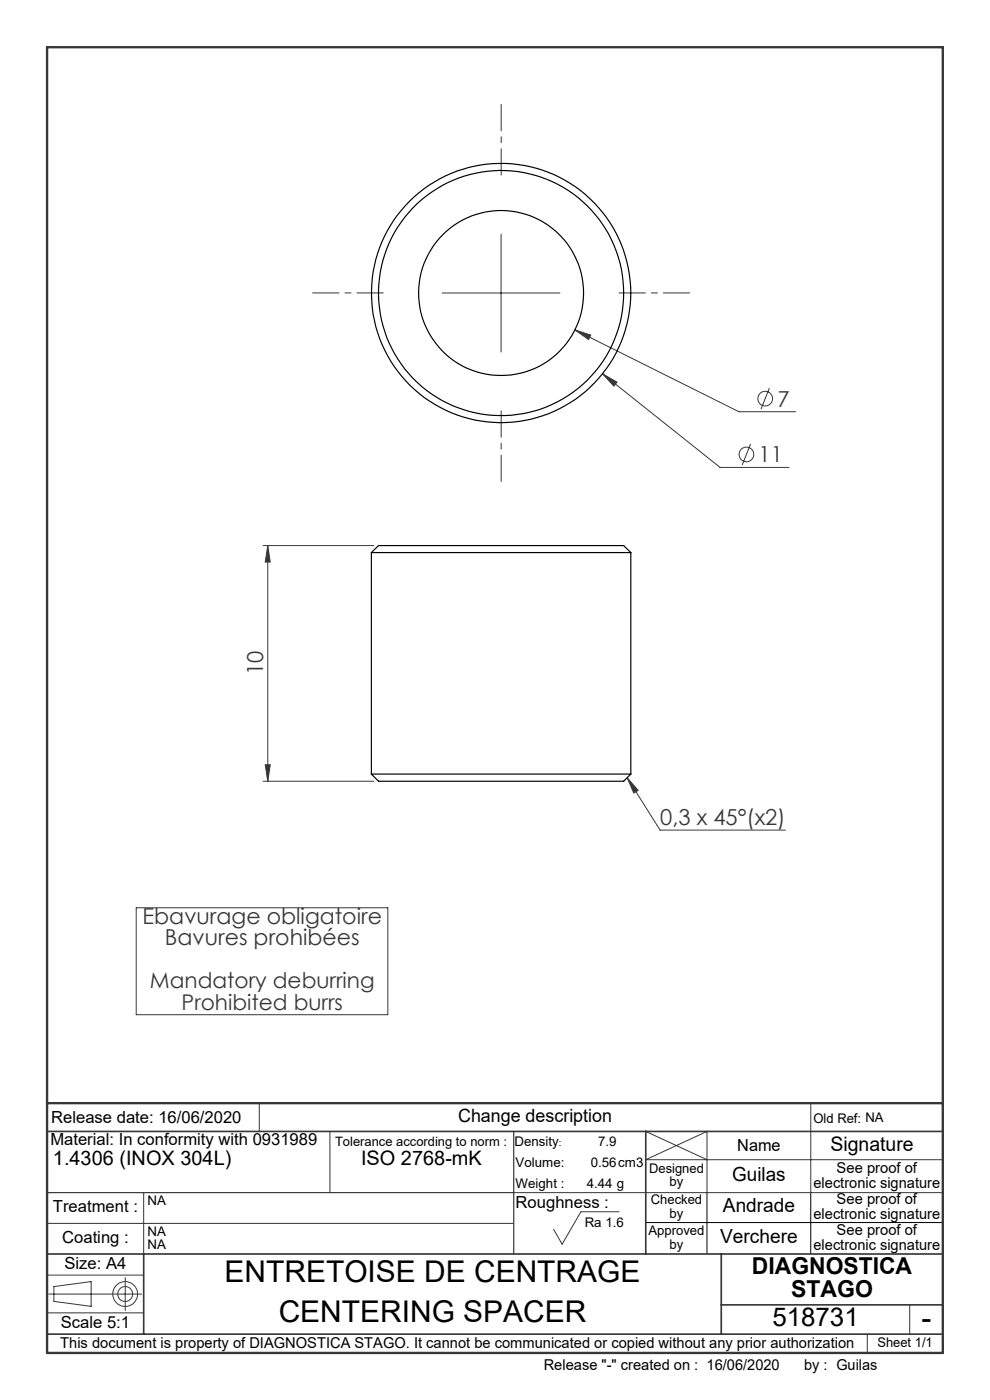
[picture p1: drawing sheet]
<svg xmlns="http://www.w3.org/2000/svg" width="210mm" height="297mm" viewBox="0 0 210 297" stroke-linecap="round" stroke-linejoin="round" font-family="sans-serif">
<g fill="none" stroke="#373737" stroke-width=".21">
<path d="M106.3 49.7v25M93.8 62.2h25M122 70l3.3 1.1-.5 .9zM122 70l34.7 17.3h12.1M127.8 79.3l3.1 1.8-.7 .8zM127.8 79.3l25 19.9h14.6M159.2 94.2l-1.8 4.4M163.2 82.3l-1.8 4.5M55.8 115.7h23.5M56.8 115.7l.5 3.5h-1zM56.8 115.7v50M55.8 165.7h23.5"/>
<path d="M56.3 162.2h1l-.5 3.5zM133 165l2.4 2.7-1 .5zM133 165l7 11.1h26.6M28.9 192.6h53.4v22.7h-53.4zM55 234v6M137.1 239.8l-.1 .2 13 6M172 234v19M10 259.5h99M30.5 253v13M70 240v13M109 253h91M131.3 257.1h-8.1l-4 6.8-1.8-3.1"/>
<path d="M200 246h-63l13-6v13M10 278.5h20.5M10 270.5h20.5M10.3 274.5h19.8M11.4 272.9l7.9-1v5.2l-7.9-1zM26.6 271v7M193 276.8v6.2M184 283v4"/>
<circle cx="158.3" cy="96.4" r="1.55"/>
<circle cx="162.3" cy="84.6" r="1.56"/>
<circle cx="26.5" cy="274.5" r="1.58"/>
<circle cx="26.5" cy="274.5" r="2.63"/>
</g>
<path d="M106.3 37.1v-15M81.3 62.1h-15M131.3 62.1h15M106.3 87.1v15" fill="none" stroke="#373737" stroke-width=".21" stroke-dasharray="30.5 1.3 1.3 1.3" stroke-dashoffset="24.9"/>
<path d="M137 259.4h63M150 253v13M172 253v13" fill="none" stroke="#000" stroke-width=".21"/>
<path d="M10 253h99M109 240v26" fill="none" stroke="#373737" stroke-width=".25"/>
<path d="M10 240h190M137 240v26M10 266h190M30.5 266v17M153 266v17M153 276.8h47M10 283h190" fill="none" stroke="#373737" stroke-width=".35"/>
<path d="M10 10h190v277h-190zM10 234h190" fill="none" stroke="#373737" stroke-width=".5"/>
<g fill="#373737">
<path d="M122 70l2.8 2 .5-.9zM127.8 79.3l2.4 2.6 .7-.8zM133 165l2.4 2.7-1 .5z"/>
<path d="M56.8 115.7l.5 3.5h-1zM56.3 162.2h1l-.5 3.5z"/>
</g>
<g fill="none" stroke="#000" stroke-width=".25">
<path d="M78.8 117.2h55M78.8 117.2l1.5-1.5h52l1.5 1.5M78.8 117.2v47M133.8 117.2v47M78.8 164.2h55M78.8 164.2l1.5 1.5h52l1.5-1.5"/>
<circle cx="106.3" cy="62.2" r="17.5"/>
<circle cx="106.3" cy="62.2" r="26"/>
<circle cx="106.3" cy="62.2" r="27.5"/>
</g>
<g font-size="6.3">
<text x="47.6" y="272">ENTRETOISE DE CENTRAGE</text>
<text x="59.1" y="280.5">CENTERING SPACER</text>
<text x="195.4" y="281.6">-</text>
</g>
<text font-size="5.5" x="163.8" y="281.3">518731</text>
<g font-size="4.9">
<text x="159.5" y="270.3">DIAGNOSTICA</text>
<text x="167.8" y="275.2">STAGO</text>
</g>
<g font-size="4.7" fill="#373737">
<text x="164.9" y="86.3">7</text>
<text x="160.9" y="98.1">11</text>
<text x="55.8" y="143.3" transform="rotate(-90 55.8 143.3)">10</text>
<text x="140" y="175.1">0,3 x 45°(x2)</text>
<text x="30.2" y="196">Ebavurage obligatoire</text>
<text x="35" y="200.5">Bavures prohibées</text>
</g>
<g font-size="4.6" fill="#373737">
<text x="31.8" y="209.7">Mandatory deburring</text>
<text x="38.5" y="214.3">Prohibited burrs</text>
</g>
<g font-size="4.2">
<text x="176.2" y="244.2">Signature</text>
<text x="11.2" y="247.1">1.4306 (INOX 304L)</text>
<text x="76.6" y="247.1">ISO 2768-mK</text>
</g>
<g font-size="4.1">
<text x="155.3" y="250.5">Guilas</text>
<text x="153.4" y="257.2">Andrade</text>
<text x="152.8" y="263.7">Verchere</text>
</g>
<text font-size="3.9" x="97.2" y="238.1">Change description</text>
<g font-size="3.5">
<text x="10.9" y="238.3">Release date: 16/06/2020</text>
<text x="10.7" y="242.8">Material: In conformity with 0931989</text>
<text x="156.4" y="244.2">Name</text>
<text x="11.2" y="257.2">Treatment :</text>
<text x="109.4" y="256.3">Roughness :</text>
<text x="13.2" y="263.8">Coating :</text>
<text x="13.7" y="269.2">Size: A4</text>
<text x="12.9" y="281.7">Scale 5:1</text>
</g>
<g font-size="3.2">
<text x="172.6" y="251.9">electronic signature</text>
<text x="177.5" y="248.8">See proof of</text>
<text x="177.5" y="255.4">See proof of</text>
<text x="172.6" y="258.6">electronic signature</text>
<text x="177.5" y="262">See proof of</text>
<text x="172.6" y="265.1">electronic signature</text>
<text x="12.8" y="285.9">This document is property of DIAGNOSTICA STAGO. It cannot be communicated or copied without any prior authorization</text>
<text x="115.3" y="290.5">Release &quot;-&quot; created on : 16/06/2020</text>
<text x="170.5" y="290.5">by : Guilas</text>
</g>
<g font-size="2.8">
<text x="172.6" y="238.1">Old Ref: NA</text>
<text x="109.1" y="243">Density</text>
<text x="126.9" y="243">7.9</text>
<text x="109.4" y="247.5">Volume:</text>
<text x="125.3" y="247.5">0.56cm3</text>
<text x="137.7" y="248.8">Designed</text>
<text x="142" y="251.7">by</text>
<text x="31.3" y="255.7">NA</text>
<text x="109.4" y="252.1">Weight :</text>
<text x="124.5" y="252.1">4.44 g</text>
<text x="138" y="255.5">Checked</text>
<text x="31.3" y="262.3">NA</text>
<text x="124" y="260.3">Ra 1.6</text>
<text x="137.6" y="262">Approved</text>
<text x="142" y="258.3">by</text>
<text x="31.3" y="265">NA</text>
<text x="142" y="264.9">by</text>
<text x="186.1" y="285.8">Sheet 1/1</text>
</g>
<text font-size="2.7" x="71.1" y="243.1">Tolerance according to norm :</text>
<text font-size="2.1" x="118.5" y="243">:</text>
</svg>
